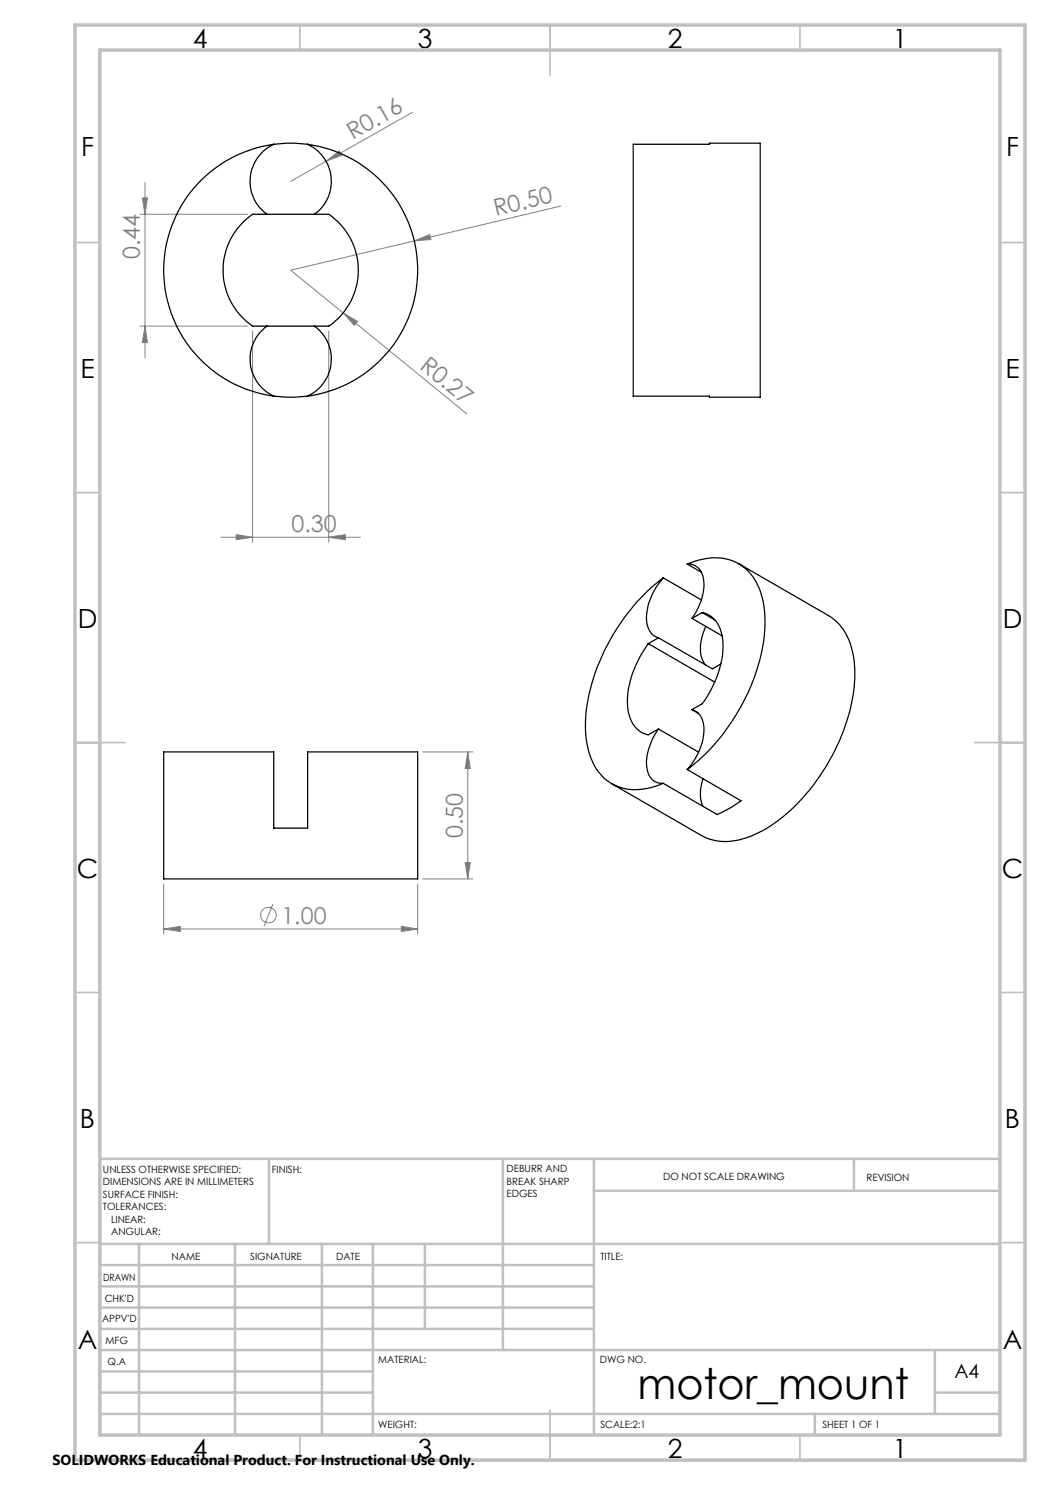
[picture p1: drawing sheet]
<svg xmlns="http://www.w3.org/2000/svg" width="210mm" height="297mm" viewBox="0 0 210 297" stroke-linecap="round" stroke-linejoin="round" font-family="sans-serif">
<g fill="none" stroke="#808080" stroke-width=".2">
<path d="M28.5 39.6h1l-.5 3.3zM29 36.5v35.1M65.2 32.2l2.6-2 .5 .9zM65.2 32.2l-7.1 4.1M82.5 22.5l-17.3 9.7M28 42.9h21.5M82.9 48.2l3-1.3 .3 1zM112.2 41.2l-54.1 12.8 35.2 28.8M28 65.2h21.5M29 65.2l.5 3.3h-1zM50.5 66.2v42.2M65.8 66.2v42.2"/>
<path d="M68.6 62.6l2.9 1.7-.6 .8zM44.2 107.5h27.9M47.2 106.9l3.3 .6-3.3 .4zM65.8 107.5l3.3-.6v1zM84.5 150.4h10M93.6 150.4l.5 3.3h-1.1zM93.6 150.4v25.4M32.7 176.8v10M83.5 176.8v10M84.5 175.8h10M93 172.5h1.1l-.5 3.3zM32.7 185.8l3.4-.5v1z"/>
<path d="M32.7 185.8h50.8M54.6 180.8l-1.8 4.4M80.3 185.3l3.2 .5-3.2 .5z"/>
<circle cx="53.7" cy="183" r="1.55"/>
</g>
<g fill="none" stroke="#c0c0c0" stroke-width=".35">
<path d="M60 5v5M110 5v10M160 5v5M15 48.5h5M200 48.5h5M15 98.5h5M200 98.5h5M15 148.5h10M195 148.5h10M15 198.5h5M200 198.5h5M15 248.5h5"/>
<path d="M200 248.5h5M60 287v5M110 282v10M160 287v5"/>
</g>
<g fill="none" stroke="#c0c0c0" stroke-width=".5">
<path d="M53.8 231.8v17M100.6 231.8v38.2M118.8 231.8v55.2M118.8 238.2h81.2M170.8 231.8v6.4M200 231.8h-180v55.2M20 248.8h180M20 257.3h98.8M20 253h98.8M27.8 248.8v38.2M47 248.8v38.2M64.4 248.8v38.2"/>
<path d="M74.6 248.8v38.2M85 248.8v17M20 265.8h98.8M20 261.5h98.8M20 278.5h54.6M20 274.3h54.6M20 270h180M187 278.5h13M187 270v12.8M20 282.8h180M163 282.8v4.2"/>
</g>
<path d="M15 5h190v287h-190zM20 10h180v277h-180z" fill="none" stroke="#c0c0c0" stroke-width=".7"/>
<g fill="#808080">
<path d="M82.9 48.2l3-1.3 .3 1z"/>
<path d="M65.2 32.2l2.6-2 .5 .9z"/>
<path d="M68.6 62.6l2.9 1.7-.6 .8z"/>
<path d="M47.2 106.9l3.3 .6-3.3 .4zM65.8 107.5l3.3-.6v1zM32.7 185.8l3.4-.5v1zM80.3 185.3l3.2 .5-3.2 .5z"/>
<path d="M29 65.2l.5 3.3h-1zM28.5 39.6h1l-.5 3.3zM93 172.5h1.1l-.5 3.3zM93.6 150.4l.5 3.3h-1.1z"/>
</g>
<g fill="none" stroke="#000" stroke-width=".25">
<path d="M54.8 28.9a8.1 8.1 0 0 0-1.4 14M54.8 28.9a25.4 25.4 0 0 0-22.1 25.1 25.4 25.4 0 0 0 22.1 25.2M54.8 28.9a27.2 27.2 0 0 1 6.7 0M61.5 28.9a8.1 8.1 0 0 1 1.4 14M61.5 28.9a25.4 25.4 0 0 1 22 25.1 25.4 25.4 0 0 1-22 25.2M126.6 28.9h15.3v-.3h10.1v50.8h-10.1v-.2h-15.3zM48.6 44.5l1.9-1.6h15.3a13.6 13.6 0 0 1 0 22.3h-15.3a13.5 13.5 0 0 1-1.9-20.7zM53.4 65.2a8.1 8.1 0 0 0 1.4 14M54.8 79.2a27.2 27.2 0 0 0 6.7 0M62.9 65.2a8.1 8.1 0 0 1-1.4 14M132.6 115.6a40.9 40.9 0 0 0-15.5 28.1 15.8 15.8 0 0 0 2.8 11 9.5 9.5 0 0 0 10.3 2.8l2.4-.8M132.6 115.6a12 12 0 0 0-3.2 9.4 3.3 3.3 0 0 0 2.3 2.6"/>
<path d="M132.6 115.6l7.7 4.4M137.4 112.8a11.4 11.4 0 0 1 10.2-.2 11.2 11.2 0 0 1 5.2 8.6 34 34 0 0 1-5.2 21.2 38 38 0 0 1-10.2 11.5M137.4 112.8a3.2 3.2 0 0 1 3.4 3.5 11.6 11.6 0 0 1-2.4 7.4M137.4 112.8l2.9 1.6M147.7 112.7l18 10.4a10.8 10.8 0 0 1 5 8.1 31.4 31.4 0 0 1-3.3 17.9 36.9 36.9 0 0 1-15.6 17.4 12.4 12.4 0 0 1-11 .9l-18.5-10.7M129.6 128.7a19.3 19.3 0 0 0-4 13.2 5.5 5.5 0 0 0 4 5.1l2.1-1.2M129.6 128.7l13.3 7.7M131.7 127.6l-2.1 1.1M131.7 127.6l10.8 6.2 1.7-1M138.4 123.7l6 3.5M140.4 122.5a5.4 5.4 0 0 1 4.1 5.1 19.3 19.3 0 0 1-4.1 13.2l-2 1.1M140.4 122.5l-2 1.2"/>
<path d="M140.4 122.5l2.5 1.5M141.1 125.3a8.2 8.2 0 0 0-.4 7.1l.4 .6M32.7 150.4h22.1v15.2h6.7v-15.2h22v25.4h-50.8zM131.7 145.8a10.6 10.6 0 0 0-2.1 8.8 2.89 2.89 0 0 0 3 2.1M131.7 145.8l8 4.6M137.4 153.9l10.8 6.3a23.5 23.5 0 0 1-4.8 2.7l-10.8-6.2M138.4 141.9a3.8 3.8 0 0 1 2.4 4.1 12.9 12.9 0 0 1-3.4 7.9M138.4 141.9l1.3 .8M140.6 155.7a7.7 7.7 0 0 0 0 5.6"/>
</g>
<text font-size="8.5" x="127.5" y="279.7">motor_mount</text>
<g font-size="5.3">
<text x="38.5" y="9.5">4</text>
<text x="83.5" y="9.5">3</text>
<text x="133.6" y="9.5">2</text>
<text x="178.6" y="9.5">1</text>
<text x="16.2" y="31.3">F</text>
<text x="201.2" y="31.3">F</text>
<text x="16.1" y="75.5">E</text>
<text x="201.1" y="75.5">E</text>
<text x="15.5" y="125.5">D</text>
<text x="200.5" y="125.5">D</text>
<text x="15.4" y="175.5">C</text>
<text x="200.4" y="175.5">C</text>
<text x="16" y="225.5">B</text>
<text x="201" y="225.5">B</text>
<text x="15.5" y="269.8">A</text>
<text x="200.5" y="269.8">A</text>
<text x="38.5" y="291.5">4</text>
<text x="83.5" y="291.5">3</text>
<text x="133.6" y="291.5">2</text>
<text x="178.6" y="291.5">1</text>
</g>
<g font-size="4.7" fill="#808080">
<text x="70.6" y="28.1" transform="rotate(-30 70.6 28.1)">R0.16</text>
<text x="99.2" y="43.2" transform="rotate(-13 99.2 43.2)">R0.50</text>
<text x="28" y="51.8" transform="rotate(-90 28 51.8)">0.44</text>
<text x="83.8" y="73.6" transform="rotate(39 83.8 73.6)">R0.27</text>
<text x="58.3" y="106.4">0.30</text>
<text x="92.5" y="167.6" transform="rotate(-90 92.5 167.6)">0.50</text>
<text x="56.3" y="184.7">1.00</text>
</g>
<text font-size="3.9" x="190.9" y="275.5">A4</text>
<text font-size="2.9" x="10.5" y="292.9">SOLIDWORKS Educational Product. For Instructional Use Only.</text>
<g font-size="2">
<text x="20.6" y="234.6">UNLESS OTHERWISE SPECIFIED:</text>
<text x="20.6" y="237.1">DIMENSIONS ARE IN MILLIMETERS</text>
<text x="20.6" y="239.6">SURFACE FINISH:</text>
<text x="54.4" y="234.6">FINISH:</text>
<text x="101.3" y="234.5">DEBURR AND</text>
<text x="101.3" y="237">BREAK SHARP</text>
<text x="101.3" y="239.5">EDGES</text>
<text x="132.6" y="236">DO NOT SCALE DRAWING</text>
<text x="173.3" y="236.2">REVISION</text>
<text x="20.6" y="242.1">TOLERANCES:</text>
<text x="22.2" y="244.6">LINEAR:</text>
<text x="22.2" y="247.1">ANGULAR:</text>
<text x="34.3" y="252">NAME</text>
<text x="50" y="251.9">SIGNATURE</text>
<text x="67.2" y="251.9">DATE</text>
<text x="120.1" y="251.9">TITLE:</text>
<text x="20.6" y="256.1">DRAWN</text>
<text x="20.9" y="260.3">CHK'D</text>
<text x="20.4" y="264.4">APPV'D</text>
<text x="21.1" y="268.8">MFG</text>
<text x="21.5" y="273">Q.A</text>
<text x="75.6" y="272.5">MATERIAL:</text>
<text x="120" y="272.5">DWG NO.</text>
<text x="75.6" y="285.5">WEIGHT:</text>
<text x="120.1" y="285.6">SCALE:2:1</text>
<text x="164.5" y="285.6">SHEET 1 OF 1</text>
</g>
</svg>
